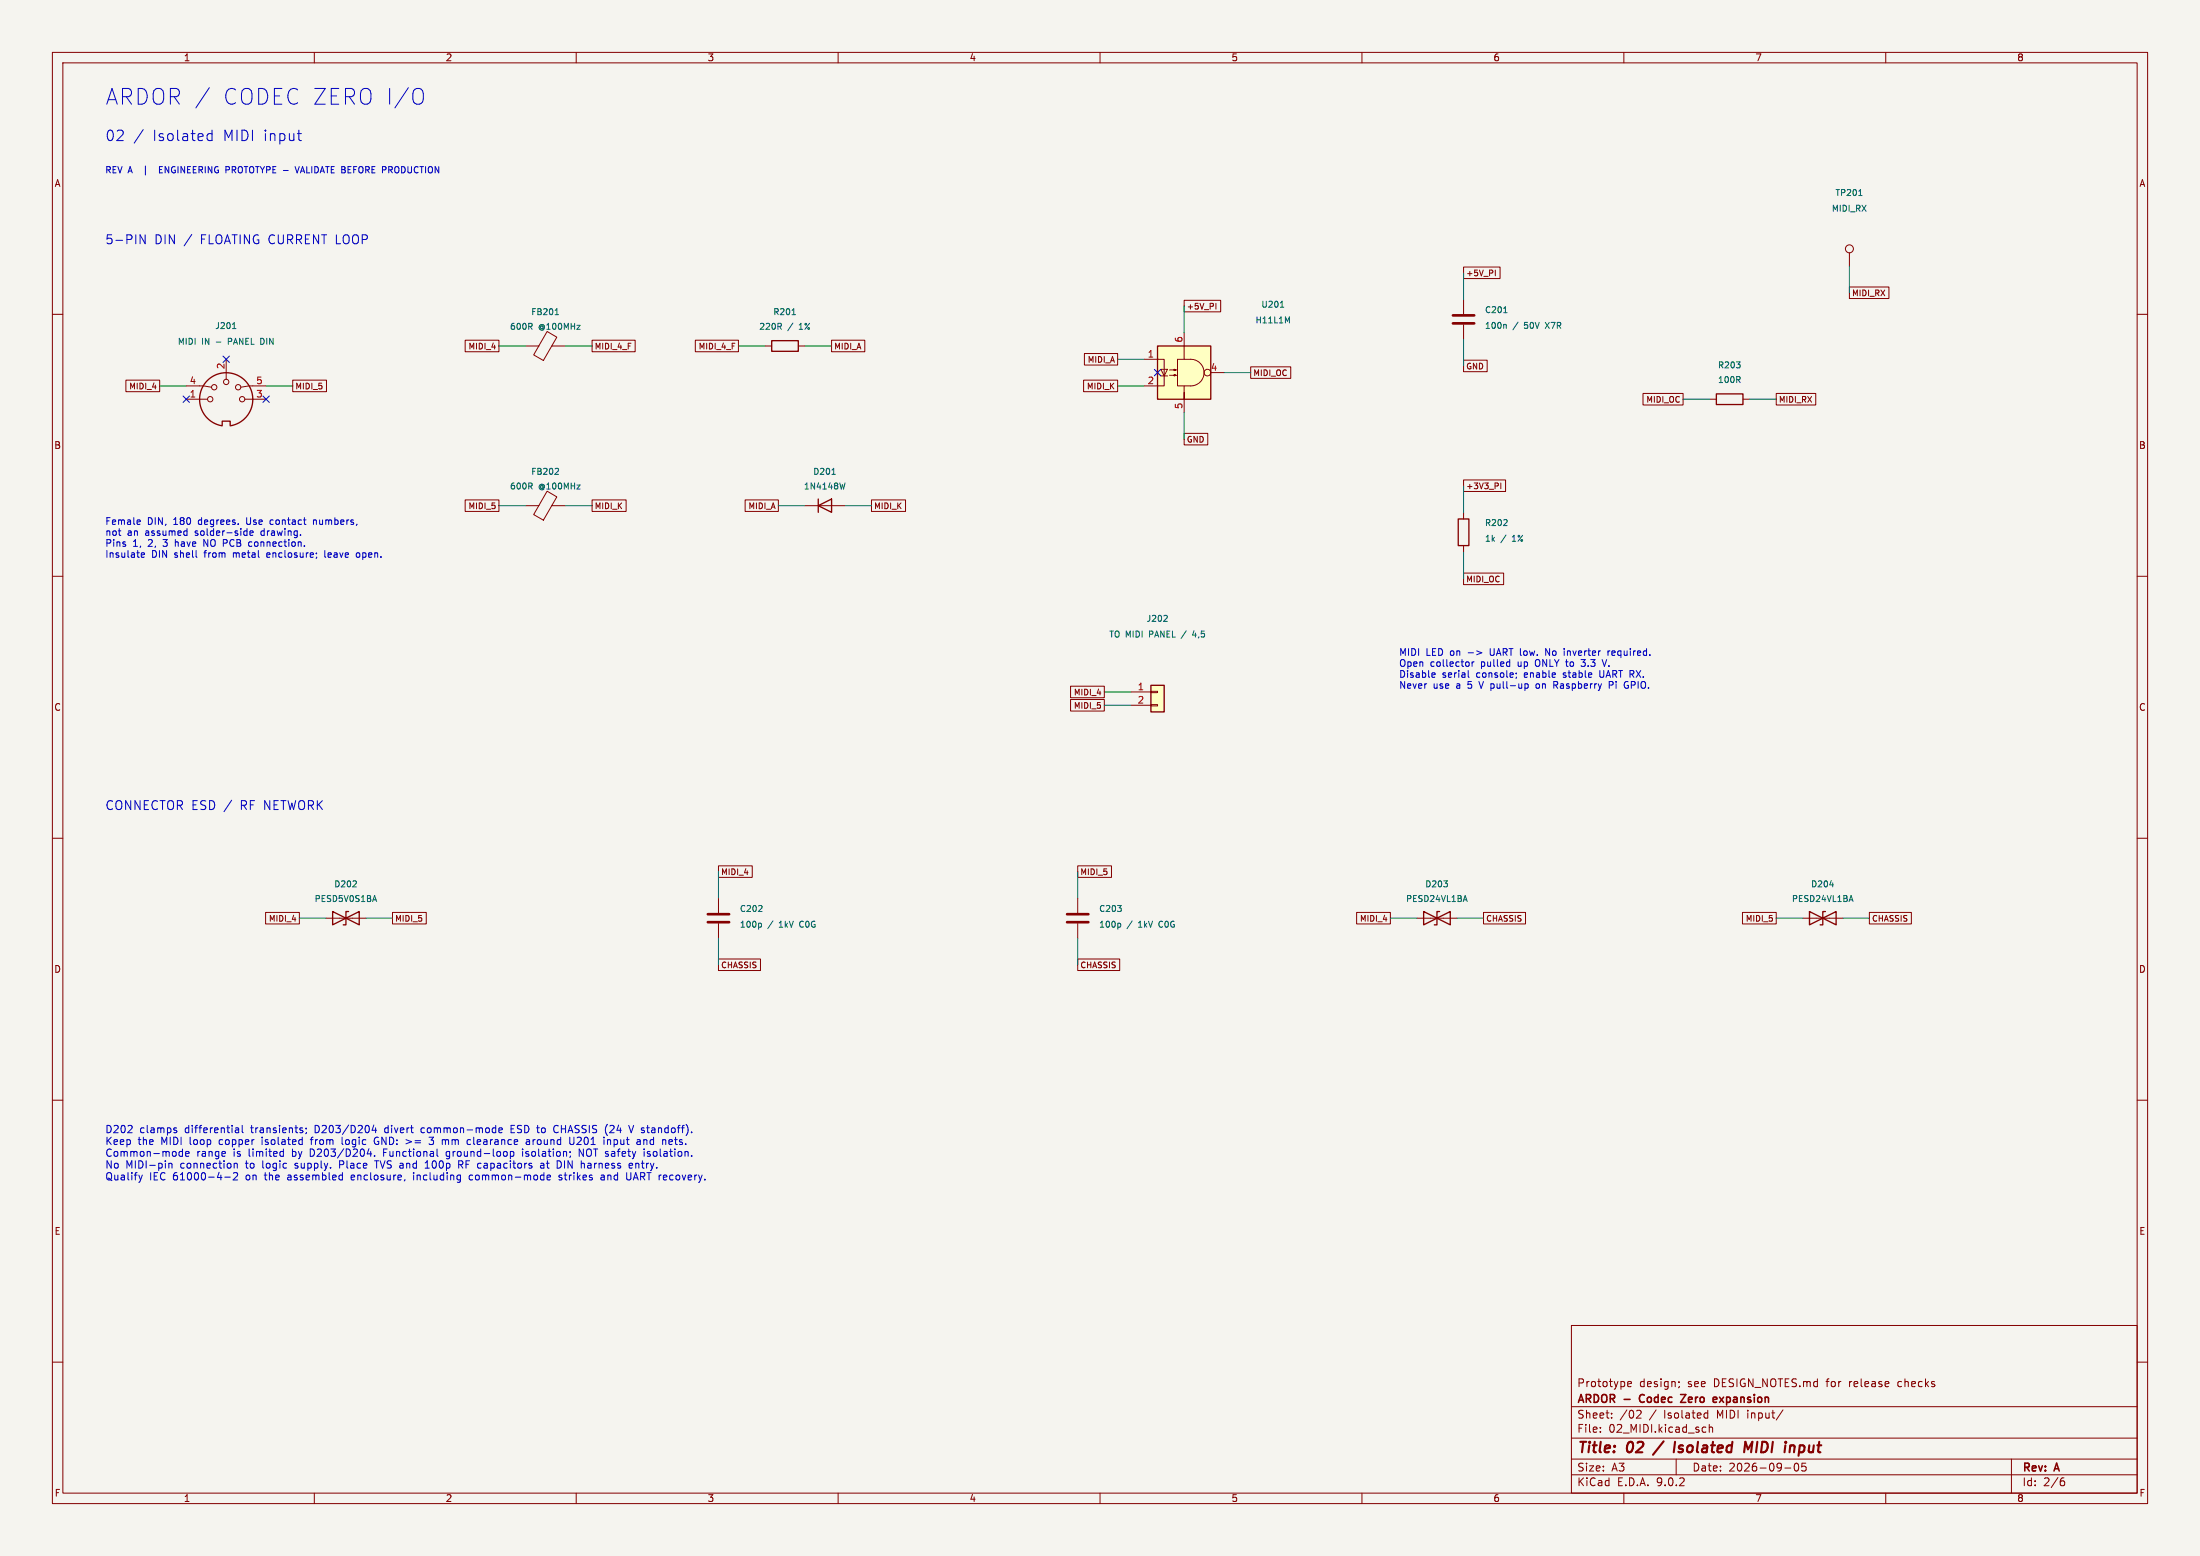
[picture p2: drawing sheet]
(kicad_sch (version 20250114) (generator "eeschema") (paper "A3") (title_block (title "02 / Isolated MIDI input") (date "2026-09-05") (rev "A") (company "ARDOR - Codec Zero expansion") (comment 1 "Prototype design; see DESIGN_NOTES.md for release checks")) (lib_symbols (symbol "Ardor:C" (pin_numbers (hide yes)) (pin_names (offset 0.254)) (exclude_from_sim no) (in_bom yes) (on_board yes) (property "Reference" "C" (at 0.635 2.54 0) (effects (font (size 1.27 1.27)) (justify left))) (property "Value" "C" (at 0.635 -2.54 0) (effects (font (size 1.27 1.27)) (justify left))) (property "Footprint" "" (at 0.9652 -3.81 0) (effects (font (size 1.27 1.27)) (hide yes))) (property "Datasheet" "~" (at 0 0 0) (effects (font (size 1.27 1.27)) (hide yes))) (property "Description" "Unpolarized capacitor" (at 0 0 0) (effects (font (size 1.27 1.27)) (hide yes))) (property "ki_keywords" "cap capacitor" (at 0 0 0) (effects (font (size 1.27 1.27)) (hide yes))) (property "ki_fp_filters" "C_*" (at 0 0 0) (effects (font (size 1.27 1.27)) (hide yes))) (symbol "C_0_1" (polyline (pts (xy -2.032 0.762) (xy 2.032 0.762)) (stroke (width 0.508) (type default)) (fill (type none))) (polyline (pts (xy -2.032 -0.762) (xy 2.032 -0.762)) (stroke (width 0.508) (type default)) (fill (type none)))) (symbol "C_1_1" (pin passive line (at 0 3.81 270) (length 2.794) (name "~" (effects (font (size 1.27 1.27)))) (number "1" (effects (font (size 1.27 1.27))))) (pin passive line (at 0 -3.81 90) (length 2.794) (name "~" (effects (font (size 1.27 1.27)))) (number "2" (effects (font (size 1.27 1.27)))))) (embedded_fonts no)) (symbol "Ardor:Conn_01x02" (pin_names (offset 1.016) (hide yes)) (exclude_from_sim no) (in_bom yes) (on_board yes) (property "Reference" "J" (at 0 2.54 0) (effects (font (size 1.27 1.27)))) (property "Value" "Conn_01x02" (at 0 -5.08 0) (effects (font (size 1.27 1.27)))) (property "Footprint" "" (at 0 0 0) (effects (font (size 1.27 1.27)) (hide yes))) (property "Datasheet" "~" (at 0 0 0) (effects (font (size 1.27 1.27)) (hide yes))) (property "Description" "Generic connector, single row, 01x02, script generated (kicad-library-utils/schlib/autogen/connector/)" (at 0 0 0) (effects (font (size 1.27 1.27)) (hide yes))) (property "ki_keywords" "connector" (at 0 0 0) (effects (font (size 1.27 1.27)) (hide yes))) (property "ki_fp_filters" "Connector*:*_1x??_*" (at 0 0 0) (effects (font (size 1.27 1.27)) (hide yes))) (symbol "Conn_01x02_1_1" (rectangle (start -1.27 1.27) (end 1.27 -3.81) (stroke (width 0.254) (type default)) (fill (type background))) (rectangle (start -1.27 0.127) (end 0 -0.127) (stroke (width 0.1524) (type default)) (fill (type none))) (rectangle (start -1.27 -2.413) (end 0 -2.667) (stroke (width 0.1524) (type default)) (fill (type none))) (pin passive line (at -5.08 0 0) (length 3.81) (name "Pin_1" (effects (font (size 1.27 1.27)))) (number "1" (effects (font (size 1.27 1.27))))) (pin passive line (at -5.08 -2.54 0) (length 3.81) (name "Pin_2" (effects (font (size 1.27 1.27)))) (number "2" (effects (font (size 1.27 1.27)))))) (embedded_fonts no)) (symbol "Ardor:D" (pin_numbers (hide yes)) (pin_names (offset 1.016) (hide yes)) (exclude_from_sim no) (in_bom yes) (on_board yes) (property "Reference" "D" (at 0 2.54 0) (effects (font (size 1.27 1.27)))) (property "Value" "D" (at 0 -2.54 0) (effects (font (size 1.27 1.27)))) (property "Footprint" "" (at 0 0 0) (effects (font (size 1.27 1.27)) (hide yes))) (property "Datasheet" "~" (at 0 0 0) (effects (font (size 1.27 1.27)) (hide yes))) (property "Description" "Diode" (at 0 0 0) (effects (font (size 1.27 1.27)) (hide yes))) (property "Sim.Device" "D" (at 0 0 0) (effects (font (size 1.27 1.27)) (hide yes))) (property "Sim.Pins" "1=K 2=A" (at 0 0 0) (effects (font (size 1.27 1.27)) (hide yes))) (property "ki_keywords" "diode" (at 0 0 0) (effects (font (size 1.27 1.27)) (hide yes))) (property "ki_fp_filters" "TO-???* *_Diode_* *SingleDiode* D_*" (at 0 0 0) (effects (font (size 1.27 1.27)) (hide yes))) (symbol "D_0_1" (polyline (pts (xy -1.27 1.27) (xy -1.27 -1.27)) (stroke (width 0.254) (type default)) (fill (type none))) (polyline (pts (xy 1.27 1.27) (xy 1.27 -1.27) (xy -1.27 0) (xy 1.27 1.27)) (stroke (width 0.254) (type default)) (fill (type none))) (polyline (pts (xy 1.27 0) (xy -1.27 0)) (stroke (width 0) (type default)) (fill (type none)))) (symbol "D_1_1" (pin passive line (at -3.81 0 0) (length 2.54) (name "K" (effects (font (size 1.27 1.27)))) (number "1" (effects (font (size 1.27 1.27))))) (pin passive line (at 3.81 0 180) (length 2.54) (name "A" (effects (font (size 1.27 1.27)))) (number "2" (effects (font (size 1.27 1.27)))))) (embedded_fonts no)) (symbol "Ardor:DIN-5_180degree" (pin_names (offset 1.016)) (exclude_from_sim no) (in_bom yes) (on_board yes) (property "Reference" "J" (at 3.175 5.715 0) (effects (font (size 1.27 1.27)))) (property "Value" "DIN-5_180degree" (at 0 -6.35 0) (effects (font (size 1.27 1.27)))) (property "Footprint" "" (at 0 0 0) (effects (font (size 1.27 1.27)) (hide yes))) (property "Datasheet" "http://www.mouser.com/ds/2/18/40_c091_abd_e-75918.pdf" (at 0 0 0) (effects (font (size 1.27 1.27)) (hide yes))) (property "Description" "5-pin DIN connector (5-pin DIN-5 stereo)" (at 0 0 0) (effects (font (size 1.27 1.27)) (hide yes))) (property "ki_keywords" "circular DIN connector stereo audio" (at 0 0 0) (effects (font (size 1.27 1.27)) (hide yes))) (property "ki_fp_filters" "DIN*" (at 0 0 0) (effects (font (size 1.27 1.27)) (hide yes))) (symbol "DIN-5_180degree_0_1" (polyline (pts (xy -5.08 2.54) (xy -4.318 2.54) (xy -2.794 2.286)) (stroke (width 0) (type default)) (fill (type none))) (polyline (pts (xy -5.08 0) (xy -3.556 0)) (stroke (width 0) (type default)) (fill (type none))) (circle (center -3.048 0) (radius 0.508) (stroke (width 0) (type default)) (fill (type none))) (circle (center -2.286 2.286) (radius 0.508) (stroke (width 0) (type default)) (fill (type none))) (polyline (pts (xy -0.762 -4.953) (xy -0.762 -4.191) (xy 0.762 -4.191) (xy 0.762 -4.953)) (stroke (width 0.254) (type default)) (fill (type none))) (arc (start 5.08 0) (mid 3.8673 -3.3444) (end 0.762 -5.08) (stroke (width 0.254) (type default)) (fill (type none))) (polyline (pts (xy 0 5.08) (xy 0 3.81)) (stroke (width 0) (type default)) (fill (type none))) (circle (center 0 3.302) (radius 0.508) (stroke (width 0) (type default)) (fill (type none))) (arc (start -5.08 0) (mid 0 5.0579) (end 5.08 0) (stroke (width 0.254) (type default)) (fill (type none))) (arc (start -0.762 -5.08) (mid -3.8597 -3.3379) (end -5.08 0) (stroke (width 0.254) (type default)) (fill (type none))) (circle (center 2.286 2.286) (radius 0.508) (stroke (width 0) (type default)) (fill (type none))) (circle (center 3.048 0) (radius 0.508) (stroke (width 0) (type default)) (fill (type none))) (polyline (pts (xy 5.08 2.54) (xy 4.318 2.54) (xy 2.794 2.286)) (stroke (width 0) (type default)) (fill (type none))) (polyline (pts (xy 5.08 0) (xy 3.556 0)) (stroke (width 0) (type default)) (fill (type none)))) (symbol "DIN-5_180degree_1_1" (pin passive line (at -7.62 2.54 0) (length 2.54) (name "~" (effects (font (size 1.27 1.27)))) (number "4" (effects (font (size 1.27 1.27))))) (pin passive line (at -7.62 0 0) (length 2.54) (name "~" (effects (font (size 1.27 1.27)))) (number "1" (effects (font (size 1.27 1.27))))) (pin passive line (at 0 7.62 270) (length 2.54) (name "~" (effects (font (size 1.27 1.27)))) (number "2" (effects (font (size 1.27 1.27))))) (pin passive line (at 7.62 2.54 180) (length 2.54) (name "~" (effects (font (size 1.27 1.27)))) (number "5" (effects (font (size 1.27 1.27))))) (pin passive line (at 7.62 0 180) (length 2.54) (name "~" (effects (font (size 1.27 1.27)))) (number "3" (effects (font (size 1.27 1.27)))))) (embedded_fonts no)) (symbol "Ardor:D_TVS" (pin_numbers (hide yes)) (pin_names (offset 1.016) (hide yes)) (exclude_from_sim no) (in_bom yes) (on_board yes) (property "Reference" "D" (at 0 2.54 0) (effects (font (size 1.27 1.27)))) (property "Value" "D_TVS" (at 0 -2.54 0) (effects (font (size 1.27 1.27)))) (property "Footprint" "" (at 0 0 0) (effects (font (size 1.27 1.27)) (hide yes))) (property "Datasheet" "~" (at 0 0 0) (effects (font (size 1.27 1.27)) (hide yes))) (property "Description" "Bidirectional transient-voltage-suppression diode" (at 0 0 0) (effects (font (size 1.27 1.27)) (hide yes))) (property "ki_keywords" "diode TVS thyrector" (at 0 0 0) (effects (font (size 1.27 1.27)) (hide yes))) (property "ki_fp_filters" "TO-???* *_Diode_* *SingleDiode* D_*" (at 0 0 0) (effects (font (size 1.27 1.27)) (hide yes))) (symbol "D_TVS_0_1" (polyline (pts (xy -2.54 1.27) (xy -2.54 -1.27) (xy 2.54 1.27) (xy 2.54 -1.27) (xy -2.54 1.27)) (stroke (width 0.254) (type default)) (fill (type none))) (polyline (pts (xy 0.508 1.27) (xy 0 1.27) (xy 0 -1.27) (xy -0.508 -1.27)) (stroke (width 0.254) (type default)) (fill (type none))) (polyline (pts (xy 1.27 0) (xy -1.27 0)) (stroke (width 0) (type default)) (fill (type none)))) (symbol "D_TVS_1_1" (pin passive line (at -3.81 0 0) (length 2.54) (name "A1" (effects (font (size 1.27 1.27)))) (number "1" (effects (font (size 1.27 1.27))))) (pin passive line (at 3.81 0 180) (length 2.54) (name "A2" (effects (font (size 1.27 1.27)))) (number "2" (effects (font (size 1.27 1.27)))))) (embedded_fonts no)) (symbol "Ardor:FerriteBead" (pin_numbers (hide yes)) (pin_names (offset 0)) (exclude_from_sim no) (in_bom yes) (on_board yes) (property "Reference" "FB" (at -3.81 0.635 90) (effects (font (size 1.27 1.27)))) (property "Value" "FerriteBead" (at 3.81 0 90) (effects (font (size 1.27 1.27)))) (property "Footprint" "" (at -1.778 0 90) (effects (font (size 1.27 1.27)) (hide yes))) (property "Datasheet" "~" (at 0 0 0) (effects (font (size 1.27 1.27)) (hide yes))) (property "Description" "Ferrite bead" (at 0 0 0) (effects (font (size 1.27 1.27)) (hide yes))) (property "ki_keywords" "L ferrite bead inductor filter" (at 0 0 0) (effects (font (size 1.27 1.27)) (hide yes))) (property "ki_fp_filters" "Inductor_* L_* *Ferrite*" (at 0 0 0) (effects (font (size 1.27 1.27)) (hide yes))) (symbol "FerriteBead_0_1" (polyline (pts (xy -2.7686 0.4064) (xy -1.7018 2.2606) (xy 2.7686 -0.3048) (xy 1.6764 -2.159) (xy -2.7686 0.4064)) (stroke (width 0) (type default)) (fill (type none))) (polyline (pts (xy 0 1.27) (xy 0 1.2954)) (stroke (width 0) (type default)) (fill (type none))) (polyline (pts (xy 0 -1.27) (xy 0 -1.2192)) (stroke (width 0) (type default)) (fill (type none)))) (symbol "FerriteBead_1_1" (pin passive line (at 0 3.81 270) (length 2.54) (name "~" (effects (font (size 1.27 1.27)))) (number "1" (effects (font (size 1.27 1.27))))) (pin passive line (at 0 -3.81 90) (length 2.54) (name "~" (effects (font (size 1.27 1.27)))) (number "2" (effects (font (size 1.27 1.27)))))) (embedded_fonts no)) (symbol "Ardor:H11L1" (pin_names (offset 1.016)) (exclude_from_sim no) (in_bom yes) (on_board yes) (property "Reference" "U" (at 1.27 8.89 0) (effects (font (size 1.27 1.27)) (justify left))) (property "Value" "H11L1" (at 1.27 6.35 0) (effects (font (size 1.27 1.27)) (justify left))) (property "Footprint" "" (at -2.286 0 0) (effects (font (size 1.27 1.27)) (hide yes))) (property "Datasheet" "https://www.onsemi.com/pub/Collateral/H11L3M-D.PDF" (at -2.286 0 0) (effects (font (size 1.27 1.27)) (hide yes))) (property "Description" "Schmitt Trigger Output Optocoupler, High Speed, DIP-6, 1.6mA turn on threshold" (at 0 0 0) (effects (font (size 1.27 1.27)) (hide yes))) (property "ki_keywords" "High Speed Schmitt Optocoupler" (at 0 0 0) (effects (font (size 1.27 1.27)) (hide yes))) (property "ki_fp_filters" "DIP*W7.62mm* DIP*W10.16mm* SMDIP*W9.53mm*" (at 0 0 0) (effects (font (size 1.27 1.27)) (hide yes))) (symbol "H11L1_0_1" (rectangle (start -5.08 5.08) (end 5.08 -5.08) (stroke (width 0.254) (type default)) (fill (type background))) (polyline (pts (xy -5.08 -2.54) (xy -3.81 -2.54) (xy -3.81 2.54) (xy -5.08 2.54)) (stroke (width 0) (type default)) (fill (type none))) (polyline (pts (xy -4.445 -0.635) (xy -3.175 -0.635)) (stroke (width 0) (type default)) (fill (type none))) (polyline (pts (xy -3.81 -0.635) (xy -4.445 0.635) (xy -3.175 0.635) (xy -3.81 -0.635)) (stroke (width 0) (type default)) (fill (type none))) (polyline (pts (xy -2.794 0.508) (xy -1.524 0.508) (xy -1.905 0.381) (xy -1.905 0.635) (xy -1.524 0.508)) (stroke (width 0) (type default)) (fill (type none))) (polyline (pts (xy -2.794 -0.508) (xy -1.524 -0.508) (xy -1.905 -0.635) (xy -1.905 -0.381) (xy -1.524 -0.508)) (stroke (width 0) (type default)) (fill (type none))) (polyline (pts (xy 0 2.54) (xy 0 5.08)) (stroke (width 0) (type default)) (fill (type none))) (polyline (pts (xy 0 -2.54) (xy 0 -5.08) (xy 0 -3.81)) (stroke (width 0) (type default)) (fill (type none))) (arc (start 1.27 2.54) (mid 3.799 0) (end 1.27 -2.54) (stroke (width 0) (type default)) (fill (type none))) (polyline (pts (xy 1.27 -2.54) (xy -1.27 -2.54) (xy -1.27 2.54) (xy 1.27 2.54)) (stroke (width 0) (type default)) (fill (type none)))) (symbol "H11L1_1_1" (pin passive line (at -7.62 2.54 0) (length 2.54) (name "~" (effects (font (size 1.27 1.27)))) (number "1" (effects (font (size 1.27 1.27))))) (pin passive line (at -7.62 -2.54 0) (length 2.54) (name "~" (effects (font (size 1.27 1.27)))) (number "2" (effects (font (size 1.27 1.27))))) (pin no_connect line (at -5.08 0 0) (length 2.54) (hide yes) (name "~" (effects (font (size 1.27 1.27)))) (number "3" (effects (font (size 1.27 1.27))))) (pin power_in line (at 0 7.62 270) (length 2.54) (name "~" (effects (font (size 1.27 1.27)))) (number "6" (effects (font (size 1.27 1.27))))) (pin power_in line (at 0 -7.62 90) (length 2.54) (name "~" (effects (font (size 1.27 1.27)))) (number "5" (effects (font (size 1.27 1.27))))) (pin output inverted (at 7.62 0 180) (length 3.81) (name "~" (effects (font (size 1.27 1.27)))) (number "4" (effects (font (size 1.27 1.27)))))) (embedded_fonts no)) (symbol "Ardor:R" (pin_numbers (hide yes)) (pin_names (offset 0)) (exclude_from_sim no) (in_bom yes) (on_board yes) (property "Reference" "R" (at 2.032 0 90) (effects (font (size 1.27 1.27)))) (property "Value" "R" (at 0 0 90) (effects (font (size 1.27 1.27)))) (property "Footprint" "" (at -1.778 0 90) (effects (font (size 1.27 1.27)) (hide yes))) (property "Datasheet" "~" (at 0 0 0) (effects (font (size 1.27 1.27)) (hide yes))) (property "Description" "Resistor" (at 0 0 0) (effects (font (size 1.27 1.27)) (hide yes))) (property "ki_keywords" "R res resistor" (at 0 0 0) (effects (font (size 1.27 1.27)) (hide yes))) (property "ki_fp_filters" "R_*" (at 0 0 0) (effects (font (size 1.27 1.27)) (hide yes))) (symbol "R_0_1" (rectangle (start -1.016 -2.54) (end 1.016 2.54) (stroke (width 0.254) (type default)) (fill (type none)))) (symbol "R_1_1" (pin passive line (at 0 3.81 270) (length 1.27) (name "~" (effects (font (size 1.27 1.27)))) (number "1" (effects (font (size 1.27 1.27))))) (pin passive line (at 0 -3.81 90) (length 1.27) (name "~" (effects (font (size 1.27 1.27)))) (number "2" (effects (font (size 1.27 1.27)))))) (embedded_fonts no)) (symbol "Ardor:TestPoint" (pin_numbers (hide yes)) (pin_names (offset 0.762) (hide yes)) (exclude_from_sim no) (in_bom yes) (on_board yes) (property "Reference" "TP" (at 0 6.858 0) (effects (font (size 1.27 1.27)))) (property "Value" "TestPoint" (at 0 5.08 0) (effects (font (size 1.27 1.27)))) (property "Footprint" "" (at 5.08 0 0) (effects (font (size 1.27 1.27)) (hide yes))) (property "Datasheet" "~" (at 5.08 0 0) (effects (font (size 1.27 1.27)) (hide yes))) (property "Description" "test point" (at 0 0 0) (effects (font (size 1.27 1.27)) (hide yes))) (property "ki_keywords" "test point tp" (at 0 0 0) (effects (font (size 1.27 1.27)) (hide yes))) (property "ki_fp_filters" "Pin* Test*" (at 0 0 0) (effects (font (size 1.27 1.27)) (hide yes))) (symbol "TestPoint_0_1" (circle (center 0 3.302) (radius 0.762) (stroke (width 0) (type default)) (fill (type none)))) (symbol "TestPoint_1_1" (pin passive line (at 0 0 90) (length 2.54) (name "1" (effects (font (size 1.27 1.27)))) (number "1" (effects (font (size 1.27 1.27)))))) (embedded_fonts no))) (text "ARDOR / CODEC ZERO I/O" (at 20 17 0) (effects (font (size 3 3)) (justify left top))) (text "02 / Isolated MIDI input" (at 20 25 0) (effects (font (size 2 2)) (justify left top))) (text "REV A  |  ENGINEERING PROTOTYPE - VALIDATE BEFORE PRODUCTION" (at 20 32 0) (effects (font (size 1.2 1.2)) (justify left top))) (text "5-PIN DIN / FLOATING CURRENT LOOP" (at 20 45 0) (effects (font (size 1.7 1.7)) (justify left top))) (symbol (lib_id "Ardor:DIN-5_180degree") (at 43.18 76.2 0) (unit 1) (in_bom yes) (on_board no) (dnp no) (property "Reference" "J201" (at 43.18 62.2 0) (effects (font (size 1.15 1.15)))) (property "Value" "MIDI IN - PANEL DIN" (at 43.18 65.2 0) (effects (font (size 1.15 1.15)))) (property "Footprint" "" (at 43.18 76.2 0) (effects (font (size 1.15 1.15)) (hide yes))) (property "Datasheet" "" (at 43.18 76.2 0) (effects (font (size 1.15 1.15)) (hide yes))) (property "MPN" "" (at 43.18 76.2 0) (effects (font (size 1.15 1.15)) (hide yes))) (pin "4") (pin "1") (pin "2") (pin "5") (pin "3")) (global_label "MIDI_4" (shape passive) (at 30.48 73.66 180) (effects (font (size 1.1 1.1)) (justify right)) (property "Intersheetrefs" "${INTERSHEET_REFS}" (at 30.48 73.66 180) (effects (font (size 1 1)) (hide yes)))) (global_label "MIDI_5" (shape passive) (at 55.88 73.66 0) (effects (font (size 1.1 1.1)) (justify left)) (property "Intersheetrefs" "${INTERSHEET_REFS}" (at 55.88 73.66 0) (effects (font (size 1 1)) (hide yes)))) (no_connect (at 35.56 76.2)) (no_connect (at 43.18 68.58)) (no_connect (at 50.8 76.2)) (text "Female DIN, 180 degrees. Use contact numbers,\nnot an assumed solder-side drawing.\nPins 1, 2, 3 have NO PCB connection.\nInsulate DIN shell from metal enclosure; leave open." (at 20 99 0) (effects (font (size 1.3 1.3)) (justify left top))) (symbol (lib_id "Ardor:FerriteBead") (at 104.14 66.04 90) (unit 1) (in_bom yes) (on_board yes) (dnp no) (property "Reference" "FB201" (at 104.14 59.540000000000006 90) (effects (font (size 1.15 1.15)))) (property "Value" "600R @100MHz" (at 104.14 62.34 90) (effects (font (size 1.15 1.15)))) (property "Footprint" "Resistor_SMD:R_0603_1608Metric" (at 104.14 66.04 90) (effects (font (size 1.15 1.15)) (hide yes))) (property "Datasheet" "https://www.lcsc.com/datasheet/lcsc_datasheet_2304140030_Murata-Electronics-BLM18AG601SN1D_C19330.pdf" (at 104.14 66.04 90) (effects (font (size 1.15 1.15)) (hide yes))) (property "MPN" "Murata BLM18AG601SN1D" (at 104.14 66.04 90) (effects (font (size 1.15 1.15)) (hide yes))) (pin "1") (pin "2") (property "JLCPCB Part #" "C19330" (at 104.14 66.04 90) (effects (font (size 1.15 1.15)) (hide yes)))) (global_label "MIDI_4" (shape passive) (at 95.25 66.04 180) (effects (font (size 1.1 1.1)) (justify right)) (property "Intersheetrefs" "${INTERSHEET_REFS}" (at 95.25 66.04 180) (effects (font (size 1 1)) (hide yes)))) (global_label "MIDI_4_F" (shape passive) (at 113.03 66.04 0) (effects (font (size 1.1 1.1)) (justify left)) (property "Intersheetrefs" "${INTERSHEET_REFS}" (at 113.03 66.04 0) (effects (font (size 1 1)) (hide yes)))) (symbol (lib_id "Ardor:R") (at 149.86 66.04 90) (unit 1) (in_bom yes) (on_board yes) (dnp no) (property "Reference" "R201" (at 149.86 59.540000000000006 90) (effects (font (size 1.15 1.15)))) (property "Value" "220R / 1%" (at 149.86 62.34 90) (effects (font (size 1.15 1.15)))) (property "Footprint" "Resistor_SMD:R_0603_1608Metric" (at 149.86 66.04 90) (effects (font (size 1.15 1.15)) (hide yes))) (property "Datasheet" "https://www.lcsc.com/datasheet/lcsc_datasheet_2206010130_UNI-ROYAL-Uniroyal-Elec-0603WAF2200T5E_C22962.pdf" (at 149.86 66.04 90) (effects (font (size 1.15 1.15)) (hide yes))) (property "MPN" "UNI-ROYAL 0603WAF2200T5E" (at 149.86 66.04 90) (effects (font (size 1.15 1.15)) (hide yes))) (pin "1") (pin "2") (property "JLCPCB Part #" "C22962" (at 149.86 66.04 90) (effects (font (size 1.15 1.15)) (hide yes)))) (global_label "MIDI_4_F" (shape passive) (at 140.97 66.04 180) (effects (font (size 1.1 1.1)) (justify right)) (property "Intersheetrefs" "${INTERSHEET_REFS}" (at 140.97 66.04 180) (effects (font (size 1 1)) (hide yes)))) (global_label "MIDI_A" (shape passive) (at 158.75 66.04 0) (effects (font (size 1.1 1.1)) (justify left)) (property "Intersheetrefs" "${INTERSHEET_REFS}" (at 158.75 66.04 0) (effects (font (size 1 1)) (hide yes)))) (symbol (lib_id "Ardor:FerriteBead") (at 104.14 96.52 90) (unit 1) (in_bom yes) (on_board yes) (dnp no) (property "Reference" "FB202" (at 104.14 90.02 90) (effects (font (size 1.15 1.15)))) (property "Value" "600R @100MHz" (at 104.14 92.82 90) (effects (font (size 1.15 1.15)))) (property "Footprint" "Resistor_SMD:R_0603_1608Metric" (at 104.14 96.52 90) (effects (font (size 1.15 1.15)) (hide yes))) (property "Datasheet" "https://www.lcsc.com/datasheet/lcsc_datasheet_2304140030_Murata-Electronics-BLM18AG601SN1D_C19330.pdf" (at 104.14 96.52 90) (effects (font (size 1.15 1.15)) (hide yes))) (property "MPN" "Murata BLM18AG601SN1D" (at 104.14 96.52 90) (effects (font (size 1.15 1.15)) (hide yes))) (pin "1") (pin "2") (property "JLCPCB Part #" "C19330" (at 104.14 96.52 90) (effects (font (size 1.15 1.15)) (hide yes)))) (global_label "MIDI_5" (shape passive) (at 95.25 96.52 180) (effects (font (size 1.1 1.1)) (justify right)) (property "Intersheetrefs" "${INTERSHEET_REFS}" (at 95.25 96.52 180) (effects (font (size 1 1)) (hide yes)))) (global_label "MIDI_K" (shape passive) (at 113.03 96.52 0) (effects (font (size 1.1 1.1)) (justify left)) (property "Intersheetrefs" "${INTERSHEET_REFS}" (at 113.03 96.52 0) (effects (font (size 1 1)) (hide yes)))) (symbol (lib_id "Ardor:D") (at 157.48 96.52 0) (unit 1) (in_bom yes) (on_board yes) (dnp no) (property "Reference" "D201" (at 157.48 90.02 0) (effects (font (size 1.15 1.15)))) (property "Value" "1N4148W" (at 157.48 92.82 0) (effects (font (size 1.15 1.15)))) (property "Footprint" "Diode_SMD:D_SOD-123" (at 157.48 96.52 0) (effects (font (size 1.15 1.15)) (hide yes))) (property "Datasheet" "https://www.lcsc.com/datasheet/lcsc_datasheet_1811061725_ST-Semtech-1N4148W_C81598.pdf" (at 157.48 96.52 0) (effects (font (size 1.15 1.15)) (hide yes))) (property "MPN" "ST(Semtech) 1N4148W" (at 157.48 96.52 0) (effects (font (size 1.15 1.15)) (hide yes))) (pin "1") (pin "2") (property "JLCPCB Part #" "C81598" (at 157.48 96.52 0) (effects (font (size 1.15 1.15)) (hide yes)))) (global_label "MIDI_A" (shape passive) (at 148.59 96.52 180) (effects (font (size 1.1 1.1)) (justify right)) (property "Intersheetrefs" "${INTERSHEET_REFS}" (at 148.59 96.52 180) (effects (font (size 1 1)) (hide yes)))) (global_label "MIDI_K" (shape passive) (at 166.37 96.52 0) (effects (font (size 1.1 1.1)) (justify left)) (property "Intersheetrefs" "${INTERSHEET_REFS}" (at 166.37 96.52 0) (effects (font (size 1 1)) (hide yes)))) (symbol (lib_id "Ardor:H11L1") (at 226.06 71.12 0) (unit 1) (in_bom yes) (on_board yes) (dnp no) (property "Reference" "U201" (at 243.06 58.120000000000005 0) (effects (font (size 1.15 1.15)))) (property "Value" "H11L1M" (at 243.06 61.120000000000005 0) (effects (font (size 1.15 1.15)))) (property "Footprint" "Package_DIP:DIP-6_W7.62mm" (at 226.06 71.12 0) (effects (font (size 1.15 1.15)) (hide yes))) (property "Datasheet" "https://www.onsemi.com/pdf/datasheet/h11l3m-d.pdf" (at 226.06 71.12 0) (effects (font (size 1.15 1.15)) (hide yes))) (property "MPN" "onsemi H11L1M" (at 226.06 71.12 0) (effects (font (size 1.15 1.15)) (hide yes))) (pin "1") (pin "2") (pin "3") (pin "6") (pin "5") (pin "4")) (global_label "MIDI_A" (shape passive) (at 213.36 68.58 180) (effects (font (size 1.1 1.1)) (justify right)) (property "Intersheetrefs" "${INTERSHEET_REFS}" (at 213.36 68.58 180) (effects (font (size 1 1)) (hide yes)))) (global_label "MIDI_K" (shape passive) (at 213.36 73.66 180) (effects (font (size 1.1 1.1)) (justify right)) (property "Intersheetrefs" "${INTERSHEET_REFS}" (at 213.36 73.66 180) (effects (font (size 1 1)) (hide yes)))) (no_connect (at 220.98 71.12)) (global_label "+5V_PI" (shape passive) (at 226.06 58.42 0) (effects (font (size 1.1 1.1)) (justify left)) (property "Intersheetrefs" "${INTERSHEET_REFS}" (at 226.06 58.42 0) (effects (font (size 1 1)) (hide yes)))) (global_label "GND" (shape passive) (at 226.06 83.82 0) (effects (font (size 1.1 1.1)) (justify left)) (property "Intersheetrefs" "${INTERSHEET_REFS}" (at 226.06 83.82 0) (effects (font (size 1 1)) (hide yes)))) (global_label "MIDI_OC" (shape passive) (at 238.76 71.12 0) (effects (font (size 1.1 1.1)) (justify left)) (property "Intersheetrefs" "${INTERSHEET_REFS}" (at 238.76 71.12 0) (effects (font (size 1 1)) (hide yes)))) (symbol (lib_id "Ardor:C") (at 279.4 60.96 0) (unit 1) (in_bom yes) (on_board yes) (dnp no) (property "Reference" "C201" (at 283.4 59.160000000000004 0) (effects (font (size 1.15 1.15)) (justify left))) (property "Value" "100n / 50V X7R" (at 283.4 62.160000000000004 0) (effects (font (size 1.15 1.15)) (justify left))) (property "Footprint" "Capacitor_SMD:C_0603_1608Metric" (at 279.4 60.96 0) (effects (font (size 1.15 1.15)) (hide yes))) (property "Datasheet" "https://www.lcsc.com/datasheet/lcsc_datasheet_2211101700_YAGEO-CC0603KRX7R9BB104_C14663.pdf" (at 279.4 60.96 0) (effects (font (size 1.15 1.15)) (hide yes))) (property "MPN" "YAGEO CC0603KRX7R9BB104" (at 279.4 60.96 0) (effects (font (size 1.15 1.15)) (hide yes))) (pin "1") (pin "2") (property "JLCPCB Part #" "C14663" (at 279.4 60.96 0) (effects (font (size 1.15 1.15)) (hide yes)))) (global_label "+5V_PI" (shape passive) (at 279.4 52.07 0) (effects (font (size 1.1 1.1)) (justify left)) (property "Intersheetrefs" "${INTERSHEET_REFS}" (at 279.4 52.07 0) (effects (font (size 1 1)) (hide yes)))) (global_label "GND" (shape passive) (at 279.4 69.85 0) (effects (font (size 1.1 1.1)) (justify left)) (property "Intersheetrefs" "${INTERSHEET_REFS}" (at 279.4 69.85 0) (effects (font (size 1 1)) (hide yes)))) (symbol (lib_id "Ardor:R") (at 279.4 101.6 0) (unit 1) (in_bom yes) (on_board yes) (dnp no) (property "Reference" "R202" (at 283.4 99.8 0) (effects (font (size 1.15 1.15)) (justify left))) (property "Value" "1k / 1%" (at 283.4 102.8 0) (effects (font (size 1.15 1.15)) (justify left))) (property "Footprint" "Resistor_SMD:R_0603_1608Metric" (at 279.4 101.6 0) (effects (font (size 1.15 1.15)) (hide yes))) (property "Datasheet" "https://www.lcsc.com/datasheet/lcsc_datasheet_2206010130_UNI-ROYAL-Uniroyal-Elec-0603WAF1001T5E_C21190.pdf" (at 279.4 101.6 0) (effects (font (size 1.15 1.15)) (hide yes))) (property "MPN" "UNI-ROYAL 0603WAF1001T5E" (at 279.4 101.6 0) (effects (font (size 1.15 1.15)) (hide yes))) (pin "1") (pin "2") (property "JLCPCB Part #" "C21190" (at 279.4 101.6 0) (effects (font (size 1.15 1.15)) (hide yes)))) (global_label "+3V3_PI" (shape passive) (at 279.4 92.71 0) (effects (font (size 1.1 1.1)) (justify left)) (property "Intersheetrefs" "${INTERSHEET_REFS}" (at 279.4 92.71 0) (effects (font (size 1 1)) (hide yes)))) (global_label "MIDI_OC" (shape passive) (at 279.4 110.49 0) (effects (font (size 1.1 1.1)) (justify left)) (property "Intersheetrefs" "${INTERSHEET_REFS}" (at 279.4 110.49 0) (effects (font (size 1 1)) (hide yes)))) (symbol (lib_id "Ardor:R") (at 330.2 76.2 90) (unit 1) (in_bom yes) (on_board yes) (dnp no) (property "Reference" "R203" (at 330.2 69.7 90) (effects (font (size 1.15 1.15)))) (property "Value" "100R" (at 330.2 72.5 90) (effects (font (size 1.15 1.15)))) (property "Footprint" "Resistor_SMD:R_0603_1608Metric" (at 330.2 76.2 90) (effects (font (size 1.15 1.15)) (hide yes))) (property "Datasheet" "https://www.lcsc.com/datasheet/lcsc_datasheet_2411221126_UNI-ROYAL-Uniroyal-Elec-0603WAF1000T5E_C22775.pdf" (at 330.2 76.2 90) (effects (font (size 1.15 1.15)) (hide yes))) (property "MPN" "UNI-ROYAL 0603WAF1000T5E" (at 330.2 76.2 90) (effects (font (size 1.15 1.15)) (hide yes))) (pin "1") (pin "2") (property "JLCPCB Part #" "C22775" (at 330.2 76.2 90) (effects (font (size 1.15 1.15)) (hide yes)))) (global_label "MIDI_OC" (shape passive) (at 321.31 76.2 180) (effects (font (size 1.1 1.1)) (justify right)) (property "Intersheetrefs" "${INTERSHEET_REFS}" (at 321.31 76.2 180) (effects (font (size 1 1)) (hide yes)))) (global_label "MIDI_RX" (shape passive) (at 339.09 76.2 0) (effects (font (size 1.1 1.1)) (justify left)) (property "Intersheetrefs" "${INTERSHEET_REFS}" (at 339.09 76.2 0) (effects (font (size 1 1)) (hide yes)))) (text "MIDI LED on -> UART low. No inverter required.\nOpen collector pulled up ONLY to 3.3 V.\nDisable serial console; enable stable UART RX.\nNever use a 5 V pull-up on Raspberry Pi GPIO." (at 267 124 0) (effects (font (size 1.3 1.3)) (justify left top))) (text "CONNECTOR ESD / RF NETWORK" (at 20 153 0) (effects (font (size 1.7 1.7)) (justify left top))) (symbol (lib_id "Ardor:D_TVS") (at 66.04 175.26 0) (unit 1) (in_bom yes) (on_board yes) (dnp no) (property "Reference" "D202" (at 66.04 168.76 0) (effects (font (size 1.15 1.15)))) (property "Value" "PESD5V0S1BA" (at 66.04 171.56 0) (effects (font (size 1.15 1.15)))) (property "Footprint" "Diode_SMD:D_SOD-323" (at 66.04 175.26 0) (effects (font (size 1.15 1.15)) (hide yes))) (property "Datasheet" "https://assets.nexperia.com/documents/data-sheet/PESD5V0S1BA.pdf" (at 66.04 175.26 0) (effects (font (size 1.15 1.15)) (hide yes))) (property "MPN" "Nexperia PESD5V0S1BA,115" (at 66.04 175.26 0) (effects (font (size 1.15 1.15)) (hide yes))) (pin "1") (pin "2") (property "JLCPCB Part #" "C19224" (at 66.04 175.26 0) (effects (font (size 1.15 1.15)) (hide yes)))) (global_label "MIDI_4" (shape passive) (at 57.15 175.26 180) (effects (font (size 1.1 1.1)) (justify right)) (property "Intersheetrefs" "${INTERSHEET_REFS}" (at 57.15 175.26 180) (effects (font (size 1 1)) (hide yes)))) (global_label "MIDI_5" (shape passive) (at 74.93 175.26 0) (effects (font (size 1.1 1.1)) (justify left)) (property "Intersheetrefs" "${INTERSHEET_REFS}" (at 74.93 175.26 0) (effects (font (size 1 1)) (hide yes)))) (symbol (lib_id "Ardor:C") (at 137.16 175.26 0) (unit 1) (in_bom yes) (on_board yes) (dnp no) (property "Reference" "C202" (at 141.16 173.45999999999998 0) (effects (font (size 1.15 1.15)) (justify left))) (property "Value" "100p / 1kV C0G" (at 141.16 176.45999999999998 0) (effects (font (size 1.15 1.15)) (justify left))) (property "Footprint" "Capacitor_SMD:C_1206_3216Metric" (at 137.16 175.26 0) (effects (font (size 1.15 1.15)) (hide yes))) (property "Datasheet" "https://wmsc.lcsc.com/wmsc/upload/file/pdf/v2/lcsc/2304140030_CCTC-TCC1206COG101J102DT_C367316.pdf" (at 137.16 175.26 0) (effects (font (size 1.15 1.15)) (hide yes))) (property "MPN" "CCTC TCC1206COG101J102DT" (at 137.16 175.26 0) (effects (font (size 1.15 1.15)) (hide yes))) (pin "1") (pin "2") (property "JLCPCB Part #" "C367316" (at 137.16 175.26 0) (effects (font (size 1.15 1.15)) (hide yes)))) (global_label "MIDI_4" (shape passive) (at 137.16 166.37 0) (effects (font (size 1.1 1.1)) (justify left)) (property "Intersheetrefs" "${INTERSHEET_REFS}" (at 137.16 166.37 0) (effects (font (size 1 1)) (hide yes)))) (global_label "CHASSIS" (shape passive) (at 137.16 184.15 0) (effects (font (size 1.1 1.1)) (justify left)) (property "Intersheetrefs" "${INTERSHEET_REFS}" (at 137.16 184.15 0) (effects (font (size 1 1)) (hide yes)))) (symbol (lib_id "Ardor:C") (at 205.74 175.26 0) (unit 1) (in_bom yes) (on_board yes) (dnp no) (property "Reference" "C203" (at 209.74 173.45999999999998 0) (effects (font (size 1.15 1.15)) (justify left))) (property "Value" "100p / 1kV C0G" (at 209.74 176.45999999999998 0) (effects (font (size 1.15 1.15)) (justify left))) (property "Footprint" "Capacitor_SMD:C_1206_3216Metric" (at 205.74 175.26 0) (effects (font (size 1.15 1.15)) (hide yes))) (property "Datasheet" "https://wmsc.lcsc.com/wmsc/upload/file/pdf/v2/lcsc/2304140030_CCTC-TCC1206COG101J102DT_C367316.pdf" (at 205.74 175.26 0) (effects (font (size 1.15 1.15)) (hide yes))) (property "MPN" "CCTC TCC1206COG101J102DT" (at 205.74 175.26 0) (effects (font (size 1.15 1.15)) (hide yes))) (pin "1") (pin "2") (property "JLCPCB Part #" "C367316" (at 205.74 175.26 0) (effects (font (size 1.15 1.15)) (hide yes)))) (global_label "MIDI_5" (shape passive) (at 205.74 166.37 0) (effects (font (size 1.1 1.1)) (justify left)) (property "Intersheetrefs" "${INTERSHEET_REFS}" (at 205.74 166.37 0) (effects (font (size 1 1)) (hide yes)))) (global_label "CHASSIS" (shape passive) (at 205.74 184.15 0) (effects (font (size 1.1 1.1)) (justify left)) (property "Intersheetrefs" "${INTERSHEET_REFS}" (at 205.74 184.15 0) (effects (font (size 1 1)) (hide yes)))) (symbol (lib_id "Ardor:D_TVS") (at 274.32 175.26 0) (unit 1) (in_bom yes) (on_board yes) (dnp no) (property "Reference" "D203" (at 274.32 168.76 0) (effects (font (size 1.15 1.15)))) (property "Value" "PESD24VL1BA" (at 274.32 171.56 0) (effects (font (size 1.15 1.15)))) (property "Footprint" "Diode_SMD:D_SOD-323" (at 274.32 175.26 0) (effects (font (size 1.15 1.15)) (hide yes))) (property "Datasheet" "https://assets.nexperia.com/documents/data-sheet/PESD24VL1BA.pdf" (at 274.32 175.26 0) (effects (font (size 1.15 1.15)) (hide yes))) (property "MPN" "Nexperia PESD24VL1BA,115" (at 274.32 175.26 0) (effects (font (size 1.15 1.15)) (hide yes))) (pin "1") (pin "2") (property "JLCPCB Part #" "C69324" (at 274.32 175.26 0) (effects (font (size 1.15 1.15)) (hide yes)))) (global_label "MIDI_4" (shape passive) (at 265.43 175.26 180) (effects (font (size 1.1 1.1)) (justify right)) (property "Intersheetrefs" "${INTERSHEET_REFS}" (at 265.43 175.26 180) (effects (font (size 1 1)) (hide yes)))) (global_label "CHASSIS" (shape passive) (at 283.21 175.26 0) (effects (font (size 1.1 1.1)) (justify left)) (property "Intersheetrefs" "${INTERSHEET_REFS}" (at 283.21 175.26 0) (effects (font (size 1 1)) (hide yes)))) (symbol (lib_id "Ardor:D_TVS") (at 347.98 175.26 0) (unit 1) (in_bom yes) (on_board yes) (dnp no) (property "Reference" "D204" (at 347.98 168.76 0) (effects (font (size 1.15 1.15)))) (property "Value" "PESD24VL1BA" (at 347.98 171.56 0) (effects (font (size 1.15 1.15)))) (property "Footprint" "Diode_SMD:D_SOD-323" (at 347.98 175.26 0) (effects (font (size 1.15 1.15)) (hide yes))) (property "Datasheet" "https://assets.nexperia.com/documents/data-sheet/PESD24VL1BA.pdf" (at 347.98 175.26 0) (effects (font (size 1.15 1.15)) (hide yes))) (property "MPN" "Nexperia PESD24VL1BA,115" (at 347.98 175.26 0) (effects (font (size 1.15 1.15)) (hide yes))) (pin "1") (pin "2") (property "JLCPCB Part #" "C69324" (at 347.98 175.26 0) (effects (font (size 1.15 1.15)) (hide yes)))) (global_label "MIDI_5" (shape passive) (at 339.09 175.26 180) (effects (font (size 1.1 1.1)) (justify right)) (property "Intersheetrefs" "${INTERSHEET_REFS}" (at 339.09 175.26 180) (effects (font (size 1 1)) (hide yes)))) (global_label "CHASSIS" (shape passive) (at 356.87 175.26 0) (effects (font (size 1.1 1.1)) (justify left)) (property "Intersheetrefs" "${INTERSHEET_REFS}" (at 356.87 175.26 0) (effects (font (size 1 1)) (hide yes)))) (text "D202 clamps differential transients; D203/D204 divert common-mode ESD to CHASSIS (24 V standoff).\nKeep the MIDI loop copper isolated from logic GND: >= 3 mm clearance around U201 input and nets.\nCommon-mode range is limited by D203/D204. Functional ground-loop isolation; NOT safety isolation.\nNo MIDI-pin connection to logic supply. Place TVS and 100p RF capacitors at DIN harness entry.\nQualify IEC 61000-4-2 on the assembled enclosure, including common-mode strikes and UART recovery." (at 20 215 0) (effects (font (size 1.4 1.4)) (justify left top))) (symbol (lib_id "Ardor:Conn_01x02") (at 220.98 132.08 0) (unit 1) (in_bom yes) (on_board yes) (dnp no) (property "Reference" "J202" (at 220.98 118.08000000000001 0) (effects (font (size 1.15 1.15)))) (property "Value" "TO MIDI PANEL / 4,5" (at 220.98 121.08000000000001 0) (effects (font (size 1.15 1.15)))) (property "Footprint" "Connector_PinHeader_2.54mm:PinHeader_1x02_P2.54mm_Vertical" (at 220.98 132.08 0) (effects (font (size 1.15 1.15)) (hide yes))) (property "Datasheet" "" (at 220.98 132.08 0) (effects (font (size 1.15 1.15)) (hide yes))) (property "MPN" "" (at 220.98 132.08 0) (effects (font (size 1.15 1.15)) (hide yes))) (pin "1") (pin "2")) (global_label "MIDI_4" (shape passive) (at 210.82 132.08 180) (effects (font (size 1.1 1.1)) (justify right)) (property "Intersheetrefs" "${INTERSHEET_REFS}" (at 210.82 132.08 180) (effects (font (size 1 1)) (hide yes)))) (global_label "MIDI_5" (shape passive) (at 210.82 134.62 180) (effects (font (size 1.1 1.1)) (justify right)) (property "Intersheetrefs" "${INTERSHEET_REFS}" (at 210.82 134.62 180) (effects (font (size 1 1)) (hide yes)))) (symbol (lib_id "Ardor:TestPoint") (at 353.06 50.8 0) (unit 1) (in_bom yes) (on_board yes) (dnp no) (property "Reference" "TP201" (at 353.06 36.8 0) (effects (font (size 1.15 1.15)))) (property "Value" "MIDI_RX" (at 353.06 39.8 0) (effects (font (size 1.15 1.15)))) (property "Footprint" "TestPoint:TestPoint_Pad_D1.5mm" (at 353.06 50.8 0) (effects (font (size 1.15 1.15)) (hide yes))) (property "Datasheet" "" (at 353.06 50.8 0) (effects (font (size 1.15 1.15)) (hide yes))) (property "MPN" "" (at 353.06 50.8 0) (effects (font (size 1.15 1.15)) (hide yes))) (pin "1")) (global_label "MIDI_RX" (shape passive) (at 353.06 55.88 0) (effects (font (size 1.1 1.1)) (justify left)) (property "Intersheetrefs" "${INTERSHEET_REFS}" (at 353.06 55.88 0) (effects (font (size 1 1)) (hide yes)))) (wire (pts (xy 30.48 73.66) (xy 35.56 73.66)) (stroke (width 0) (type default))) (wire (pts (xy 50.8 73.66) (xy 55.88 73.66)) (stroke (width 0) (type default))) (wire (pts (xy 95.25 66.04) (xy 100.33 66.04)) (stroke (width 0) (type default))) (wire (pts (xy 107.95 66.04) (xy 113.03 66.04)) (stroke (width 0) (type default))) (wire (pts (xy 140.97 66.04) (xy 146.05 66.04)) (stroke (width 0) (type default))) (wire (pts (xy 153.67 66.04) (xy 158.75 66.04)) (stroke (width 0) (type default))) (wire (pts (xy 95.25 96.52) (xy 100.33 96.52)) (stroke (width 0) (type default))) (wire (pts (xy 107.95 96.52) (xy 113.03 96.52)) (stroke (width 0) (type default))) (wire (pts (xy 148.59 96.52) (xy 153.67 96.52)) (stroke (width 0) (type default))) (wire (pts (xy 161.29 96.52) (xy 166.37 96.52)) (stroke (width 0) (type default))) (wire (pts (xy 213.36 68.58) (xy 218.44 68.58)) (stroke (width 0) (type default))) (wire (pts (xy 213.36 73.66) (xy 218.44 73.66)) (stroke (width 0) (type default))) (wire (pts (xy 226.06 58.42) (xy 226.06 63.5)) (stroke (width 0) (type default))) (wire (pts (xy 226.06 78.74) (xy 226.06 83.82)) (stroke (width 0) (type default))) (wire (pts (xy 233.68 71.12) (xy 238.76 71.12)) (stroke (width 0) (type default))) (wire (pts (xy 279.4 52.07) (xy 279.4 57.15)) (stroke (width 0) (type default))) (wire (pts (xy 279.4 64.77) (xy 279.4 69.85)) (stroke (width 0) (type default))) (wire (pts (xy 279.4 92.71) (xy 279.4 97.79)) (stroke (width 0) (type default))) (wire (pts (xy 279.4 105.41) (xy 279.4 110.49)) (stroke (width 0) (type default))) (wire (pts (xy 321.31 76.2) (xy 326.39 76.2)) (stroke (width 0) (type default))) (wire (pts (xy 334.01 76.2) (xy 339.09 76.2)) (stroke (width 0) (type default))) (wire (pts (xy 57.15 175.26) (xy 62.23 175.26)) (stroke (width 0) (type default))) (wire (pts (xy 69.85 175.26) (xy 74.93 175.26)) (stroke (width 0) (type default))) (wire (pts (xy 137.16 166.37) (xy 137.16 171.45)) (stroke (width 0) (type default))) (wire (pts (xy 137.16 179.07) (xy 137.16 184.15)) (stroke (width 0) (type default))) (wire (pts (xy 205.74 166.37) (xy 205.74 171.45)) (stroke (width 0) (type default))) (wire (pts (xy 205.74 179.07) (xy 205.74 184.15)) (stroke (width 0) (type default))) (wire (pts (xy 265.43 175.26) (xy 270.51 175.26)) (stroke (width 0) (type default))) (wire (pts (xy 278.13 175.26) (xy 283.21 175.26)) (stroke (width 0) (type default))) (wire (pts (xy 339.09 175.26) (xy 344.17 175.26)) (stroke (width 0) (type default))) (wire (pts (xy 351.79 175.26) (xy 356.87 175.26)) (stroke (width 0) (type default))) (wire (pts (xy 210.82 132.08) (xy 215.9 132.08)) (stroke (width 0) (type default))) (wire (pts (xy 210.82 134.62) (xy 215.9 134.62)) (stroke (width 0) (type default))) (wire (pts (xy 353.06 50.8) (xy 353.06 55.88)) (stroke (width 0) (type default))))
